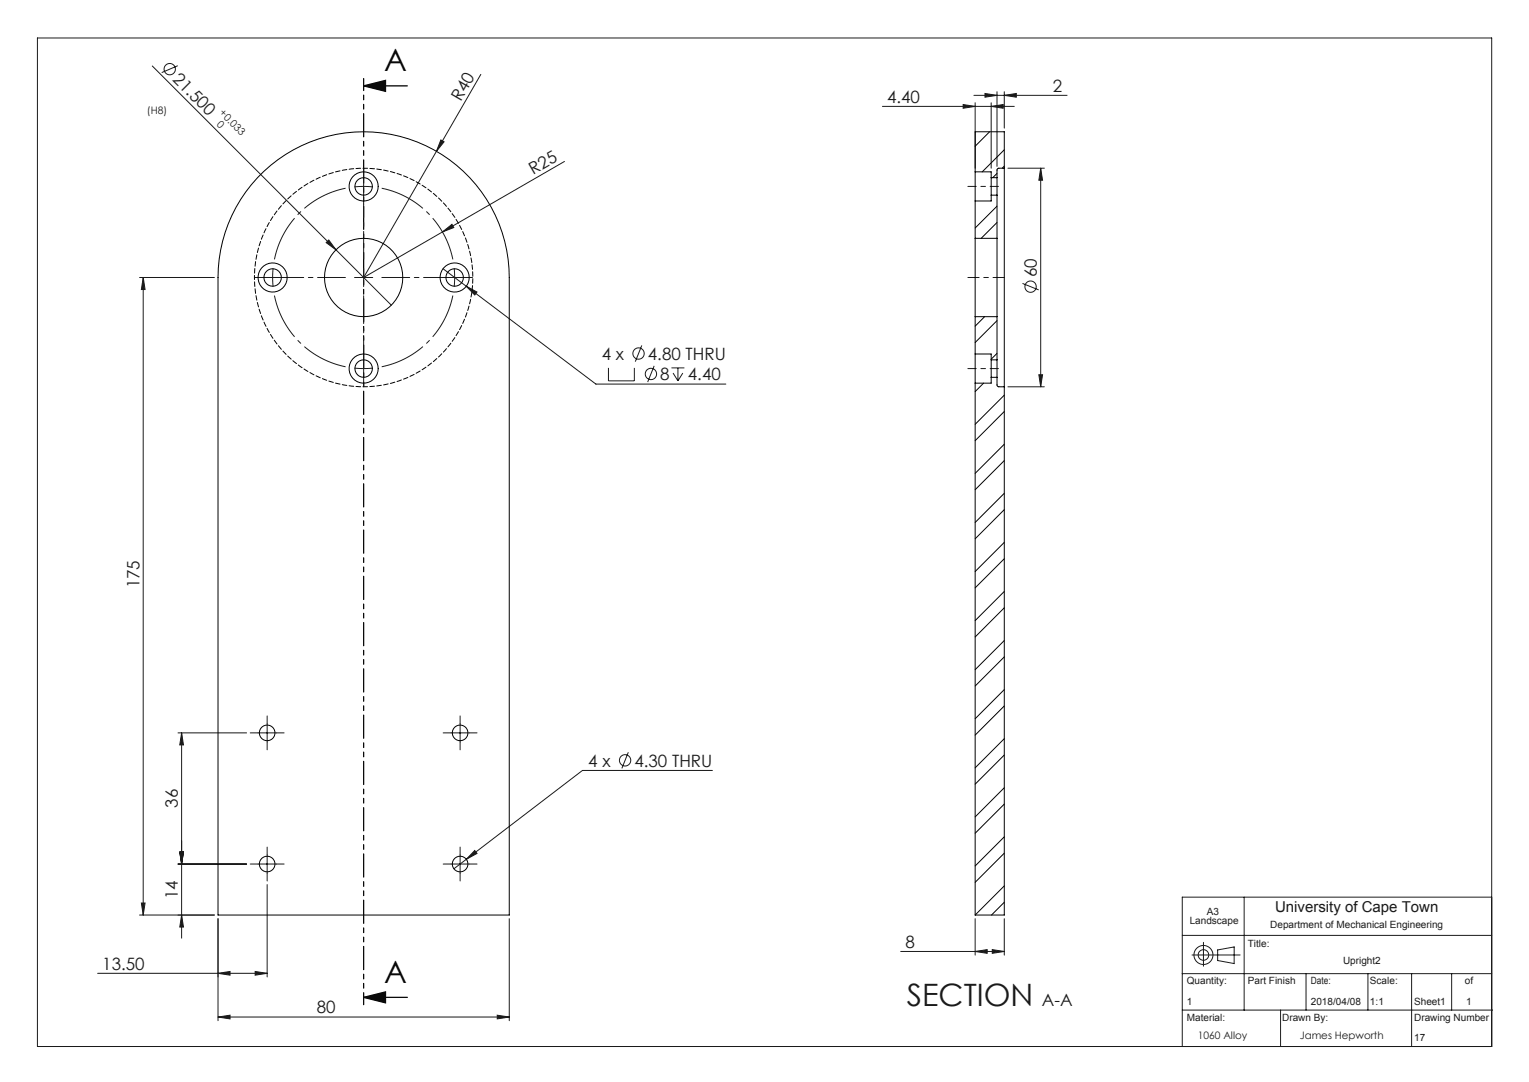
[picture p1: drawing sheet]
<svg xmlns="http://www.w3.org/2000/svg" width="420mm" height="297mm" viewBox="0 0 420 297" stroke-linecap="round" stroke-linejoin="round" font-family="sans-serif">
<g fill="none" stroke="#191924" stroke-width=".27">
<path d="M10.3 10.4h399.5v276.9h-399.5zM41.8 18.1l50.5 50.5M48.8 18l-4.4 1.9M121.1 38.4l.9 .5-2.1 2.6zM132.1 20.4l-12.2 21.1M242.4 29.2h36.2M264.6 28.7l3.3 .5-3.3 .5zM267.5 26.2h25.6M267.9 28.2v18M270.6 25.7l3.3 .5-3.3 .5zM272.3 29.2l3.3-.5v1zM272.3 28.2v18"/>
<path d="M273.9 25.2v20.5M275.9 26.2l3.3-.5v1zM275.9 25.2v10M97.4 51.3h5M99.9 48.7v5M119.9 41.5l-20 34.7 21.6-12.5M155.1 44.3l-33.6 19.4M276.9 46.2h10M285.9 46.2v60M285.9 46.2l.5 3.3h-1zM38.3 76.2h20.6M39.3 76.2v175"/>
<path d="M39.3 76.2l.5 3.3h-1zM89.6 66.6l.7-.7 2 2.7zM92.3 68.6l15.2 15.2M121.5 63.7l2.6-2.1 .6 .9zM121.7 73.8l6.4 4.8M128.1 78.6l2.9 1.6-.6 .8zM128.1 78.6l35.6 26.8h35.7M280.9 77.8l4.4 1.8M176.3 94.8l-1.8 4.5M167.1 101v3.5h7.1v-3.5M179.7 100.4l-1.8 4.5M184.4 101h3.6"/>
<path d="M184.9 102.4l1.3 2.1M186.2 101v3.5M187.6 102.4l-1.4 2.1M276.9 106.2h10M285.4 102.9h1l-.5 3.3zM73.4 198.7v5M126.4 198.7v5M48.9 201.2h18.8M49.9 201.2l.5 3.3h-1zM49.9 201.2v56.3M70.9 201.2h5M123.9 201.2h5"/>
<path d="M172.6 206.5l-1.8 4.4M195.7 211.5h-35.7l-35.3 27M48.9 237.2h18.8M49.4 233.9h1l-.5 3.3zM70.9 237.2h5M73.4 234.7v5M123.9 237.2h5M126.4 234.7v5M130.4 233.5l.6 .8-2.9 1.6zM38.3 251.2h20.6M38.8 247.9h1l-.5 3.3zM49.9 251.2l.5 3.3h-1z"/>
<path d="M59.9 252.2v28M73.4 242.8v25.4M139.9 252.2v28M267.9 252.2v10M275.9 252.2v10M324.8 256.8h85M330.6 258.7v6.5M341.8 246.3v31M409.8 246.3h-85v41M26.8 267.2h46.6M59.9 279.2l3.3-.5v1zM59.9 279.2h80"/>
<path d="M59.9 267.2l3.3-.5v1zM70.1 266.7l3.3 .5-3.3 .5zM136.6 278.7l3.3 .5-3.3 .5zM247.4 261.2h28.5M267.9 261.2l3.3-.5v1zM272.6 260.7l3.3 .5-3.3 .5zM324.8 277.3h85.2M324.8 267.3h85M327.4 262.1h13.3M334.4 263.6l4.5 .9M334.5 263.7v-3l4.5-.8v4.6M351.8 277.3v10"/>
<path d="M358.8 267.3v10M375.8 267.3v10M387.8 267.3v20M398.8 267.3v10"/>
<circle cx="46.6" cy="19" r="1.56"/>
<circle cx="283.1" cy="78.7" r="1.56"/>
<circle cx="175.4" cy="97" r="1.56"/>
<circle cx="178.8" cy="102.7" r="1.56"/>
<circle cx="171.7" cy="208.7" r="1.56"/>
<circle cx="330.6" cy="262.1" r="1.45"/>
<circle cx="330.6" cy="262.1" r="2.61"/>
</g>
<path d="M99.9 23.6h12M99.9 23.6l6-1.5v3zM99.9 273.8h12M99.9 273.8l6-1.5v3z" fill="none" stroke="#000" stroke-width=".35"/>
<path d="M74.9 76.2l.1 2.5M74.9 76.2l.1-2.5M124.9 76.2l-.1-2.5M124.9 76.2l-.1 2.5M99.9 101.2l2.5-.2M99.9 101.2l-2.5-.2" fill="none" stroke="#191924" stroke-width=".27" stroke-dasharray="15.2 1.3 1.3 1.3" stroke-linecap="butt"/>
<path d="M94.9 51.7a25 25 0 0 0-19.5 19.5M124.4 71.2a25 25 0 0 0-19.5-19.5M75.4 81.1a25 25 0 0 0 19.5 19.6M104.9 100.7a25 25 0 0 0 19.5-19.6" fill="none" stroke="#191924" stroke-width=".27" stroke-dasharray="15.2 1.3 1.3 1.3" stroke-dashoffset="2.5" stroke-linecap="butt"/>
<path d="M99.9 21.6v254.2" fill="none" stroke="#000" stroke-width=".35" stroke-dasharray="6.3 1.3 1.3 1.3 1.3 1.3" stroke-dashoffset="3.1"/>
<g fill="none" stroke="#191924" stroke-width=".27" stroke-dasharray="15.2 1.3 1.3 1.3">
<path d="M99.9 48.7v-2.4M99.9 53.7v2.4M72.4 76.2h-2.4M74.9 76.2h-2.5M74.9 76.2h2.5M77.4 76.2h2.4M99.9 76.2v-2.5M99.9 76.2h-2.5M99.9 76.2v2.5M99.9 76.2h2.5M122.4 76.2h-2.4M124.9 76.2h2.5"/>
<path d="M124.9 76.2h-2.5M127.4 76.2h2.4M99.9 98.7v-2.4M99.9 101.2v2.5M99.9 101.2v-2.5M99.9 103.7v2.4M73.4 198.7v-2.2M126.4 198.7v-2.2M70.9 201.2h-2.2M73.4 203.7v2.1M75.9 201.2h2.1M123.9 201.2h-2.2"/>
<path d="M126.4 203.7v2.1M128.9 201.2h2.1M70.9 237.2h-2.2M73.4 234.7v-2.2M73.4 239.7v2.1M75.9 237.2h2.1M123.9 237.2h-2.2M126.4 234.7v-2.2M126.4 239.7v2.1M128.9 237.2h2.1"/>
</g>
<path d="M94.9 76.2h-15.2M99.9 71.2v-15.2M104.9 76.2h15.2M99.9 81.2v15.1" fill="none" stroke="#191924" stroke-width=".27" stroke-dasharray="15.2 1.3 1.3 1.3" stroke-dashoffset="7.6"/>
<path d="M265.9 51.2h8.4M265.9 101.2h8.4" fill="none" stroke="#191924" stroke-width=".27" stroke-dasharray="15.2 1.3 1.3 1.3" stroke-dashoffset="12.9"/>
<path d="M265.9 76.2h10" fill="none" stroke="#191924" stroke-width=".27" stroke-dasharray="15.2 1.3 1.3 1.3" stroke-dashoffset="12.1"/>
<path d="M99.9 23.6l6-1.5v3zM99.9 273.8l6-1.5v3z" fill="#000"/>
<g fill="#191924">
<path d="M89.6 66.6l.7-.7 2 2.7z"/>
<path d="M121.5 63.7l2.6-2.1 .6 .9z"/>
<path d="M121.1 38.4l.9 .5-2.1 2.6z"/>
<path d="M136.6 278.7l3.3 .5-3.3 .5zM59.9 279.2l3.3-.5v1z"/>
<path d="M130.4 233.5l-2.3 2.4 2.9-1.6zM128.1 78.6l2.3 2.4 .6-.8zM267.9 261.2l3.3-.5v1zM272.6 260.7l3.3 .5-3.3 .5zM270.6 25.7l3.3 .5-3.3 .5zM275.9 26.2l3.3-.5v1zM264.6 28.7l3.3 .5-3.3 .5zM272.3 29.2l3.3-.5v1z"/>
<path d="M70.1 266.7l3.3 .5-3.3 .5zM59.9 267.2l3.3-.5v1z"/>
<path d="M38.8 247.9h1l-.5 3.3zM39.3 76.2l.5 3.3h-1z"/>
<path d="M49.4 233.9h1l-.5 3.3zM49.9 251.2l.5 3.3h-1zM49.9 201.2l.5 3.3h-1zM49.4 233.9h1l-.5 3.3zM285.9 46.2l.5 3.3h-1zM285.4 102.9h1l-.5 3.3z"/>
</g>
<g fill="none" stroke="#000" stroke-width=".27">
<path d="M271.8 36.2l-3.9 3.9M70.7 48.8a40 40 0 0 1 43.9-9.8 40 40 0 0 1 25.3 37.2v175h-80v-175a40 40 0 0 1 10.8-27.4zM267.9 47.2v8M267.9 55.2v10.2M267.9 47.2h4.4v1.6M272.3 48.8v4.8M272.3 53.6v1.6h-4.4M272.3 48.8h1.6M272.3 53.6h1.6M273.9 56.6l-6 6M273.9 47.6l-1.2 1.2M273.9 48.8v4.8"/>
<path d="M273.9 53.6v11.8M275.9 41.1l-6.1 6.1M275.9 45.6l-.6 .6M275.9 46.2v60M275.9 46.2h-1.6l-.3 .2-.1 2.4M275.9 46.2v-10h-8v11M267.9 65.4v21.5M267.9 65.4h6M273.9 61.1l-4.4 4.3M273.9 65.4v21.5M267.9 97.2v8M267.9 86.9v10.3"/>
<path d="M267.9 97.2h4.4v1.6M267.9 86.9h6M270.5 86.9l-2.6 2.6M272.3 98.8v4.8M272.3 98.8h1.6M273.9 97l-1.6 1.6M273.9 88l-6 6M273.9 98.8v4.8M273.9 86.9v11.9M267.9 105.2v146M270.2 105.2l-2.3 2.3M272.3 103.6h1.6"/>
<path d="M272.3 103.6v1.6h-4.4M273.9 103.6l.1 2.3 .3 .3h1.6M275.9 108.5l-8 8M275.9 113l-8 8M275.9 106.2v145h-8M275.9 121.9l-8 8M275.9 135.4l-8 8M275.9 126.4l-8 8M275.9 139.9l-8 8M275.9 148.9l-8 8M275.9 153.4l-8 8M275.9 162.3l-8 8"/>
<path d="M275.9 175.8l-8 8M275.9 166.8l-8 8M275.9 189.3l-8 8M275.9 180.3l-8 8M275.9 193.8l-8 8M275.9 202.8l-8 8M275.9 216.2l-8 8M275.9 207.3l-8 7.9M275.9 229.7l-8 8M275.9 220.7l-8 8M275.9 234.2l-8 8M275.9 243.2l-8 8"/>
<path d="M275.9 247.7l-3.5 3.5"/>
<circle cx="99.9" cy="51.2" r="2.4"/>
<circle cx="99.9" cy="51.2" r="4"/>
<circle cx="74.9" cy="76.2" r="4"/>
<circle cx="74.9" cy="76.2" r="2.4"/>
<circle cx="99.9" cy="76.2" r="10.7"/>
<circle cx="124.9" cy="76.2" r="4"/>
<circle cx="124.9" cy="76.2" r="2.4"/>
<circle cx="99.9" cy="101.2" r="4"/>
<circle cx="99.9" cy="101.2" r="2.4"/>
<circle cx="73.4" cy="201.2" r="2.15"/>
<circle cx="126.4" cy="201.2" r="2.15"/>
<circle cx="73.4" cy="237.2" r="2.15"/>
<circle cx="126.4" cy="237.2" r="2.15"/>
</g>
<path d="M69.9 76.2a30 30 0 0 0 44.4 26.3 30 30 0 0 0 1.8-51.5 30 30 0 0 0-46.1 23l-.1 2.2" fill="none" stroke="#000" stroke-width=".27" stroke-dasharray="1.3 .6" stroke-dashoffset=".7"/>
<g font-size="8.5">
<text x="105.5" y="19.6">A</text>
<text x="105.5" y="269.8">A</text>
</g>
<text font-size="8.5" fill="#191924" x="249.1" y="276.1">SECTION</text>
<g font-size="4.7" fill="#191924">
<text x="47.2" y="22" transform="rotate(45 47.2 22)">21.500</text>
<text x="126.6" y="28" transform="rotate(-60 126.6 28)">R40</text>
<text x="243.7" y="28.2">4.40</text>
<text x="289.2" y="25.2">2</text>
<text x="146.5" y="48.1" transform="rotate(-30 146.5 48.1)">R25</text>
<text x="284.8" y="76.1" transform="rotate(-90 284.8 76.1)">60</text>
<text x="165.3" y="98.8">4 x</text>
<text x="178" y="98.8">4.80 THRU</text>
<text x="181.4" y="104.4">8</text>
<text x="189" y="104.4">4.40</text>
<text x="38.3" y="161.5" transform="rotate(-90 38.3 161.5)">175</text>
<text x="161.6" y="210.4">4 x</text>
<text x="174.3" y="210.4">4.30 THRU</text>
<text x="48.9" y="221.7" transform="rotate(-90 48.9 221.7)">36</text>
<text x="48.9" y="246.8" transform="rotate(-90 48.9 246.8)">14</text>
<text x="248.7" y="260.2">8</text>
<text x="28.1" y="266.2">13.50</text>
<text x="87" y="278.2">80</text>
<text x="286.2" y="276.1">A-A</text>
</g>
<text font-size="4.1" fill="#191924" x="350.2" y="250.4">University of Cape Town</text>
<g font-size="2.8" fill="#191924">
<text x="40.4" y="31.4">(H8)</text>
<text x="59.4" y="34.2" transform="rotate(45 59.4 34.2)">0</text>
<text x="60.1" y="31.1" transform="rotate(45 60.1 31.1)">+0.033</text>
<text x="329" y="285.3">1060 Alloy</text>
<text x="357" y="285.3">James Hepworth</text>
</g>
<g font-size="2.7" fill="#191924">
<text x="331.5" y="251">A3</text>
<text x="326.8" y="253.6">Landscape</text>
<text x="348.9" y="254.6">Department of Mechanical Engineering</text>
<text x="342.8" y="259.8">Title:</text>
<text x="368.9" y="264.5">Upright2</text>
<text x="326" y="270.1">Quantity:</text>
<text x="326" y="275.7">1</text>
<text x="342.8" y="270.1">Part Finish</text>
<text x="360.1" y="275.7">2018/04/08</text>
<text x="360.1" y="270.1">Date:</text>
<text x="376.3" y="270.1">Scale:</text>
<text x="376.3" y="275.7">1:1</text>
<text x="388.5" y="275.7">Sheet1</text>
<text x="402.4" y="270.1">of</text>
<text x="402.8" y="275.7">1</text>
<text x="326" y="280.2">Material:</text>
<text x="352.2" y="280.2">Drawn By:</text>
<text x="388.5" y="280.2">Drawing Number</text>
<text x="388.5" y="285.7">17</text>
</g>
</svg>
